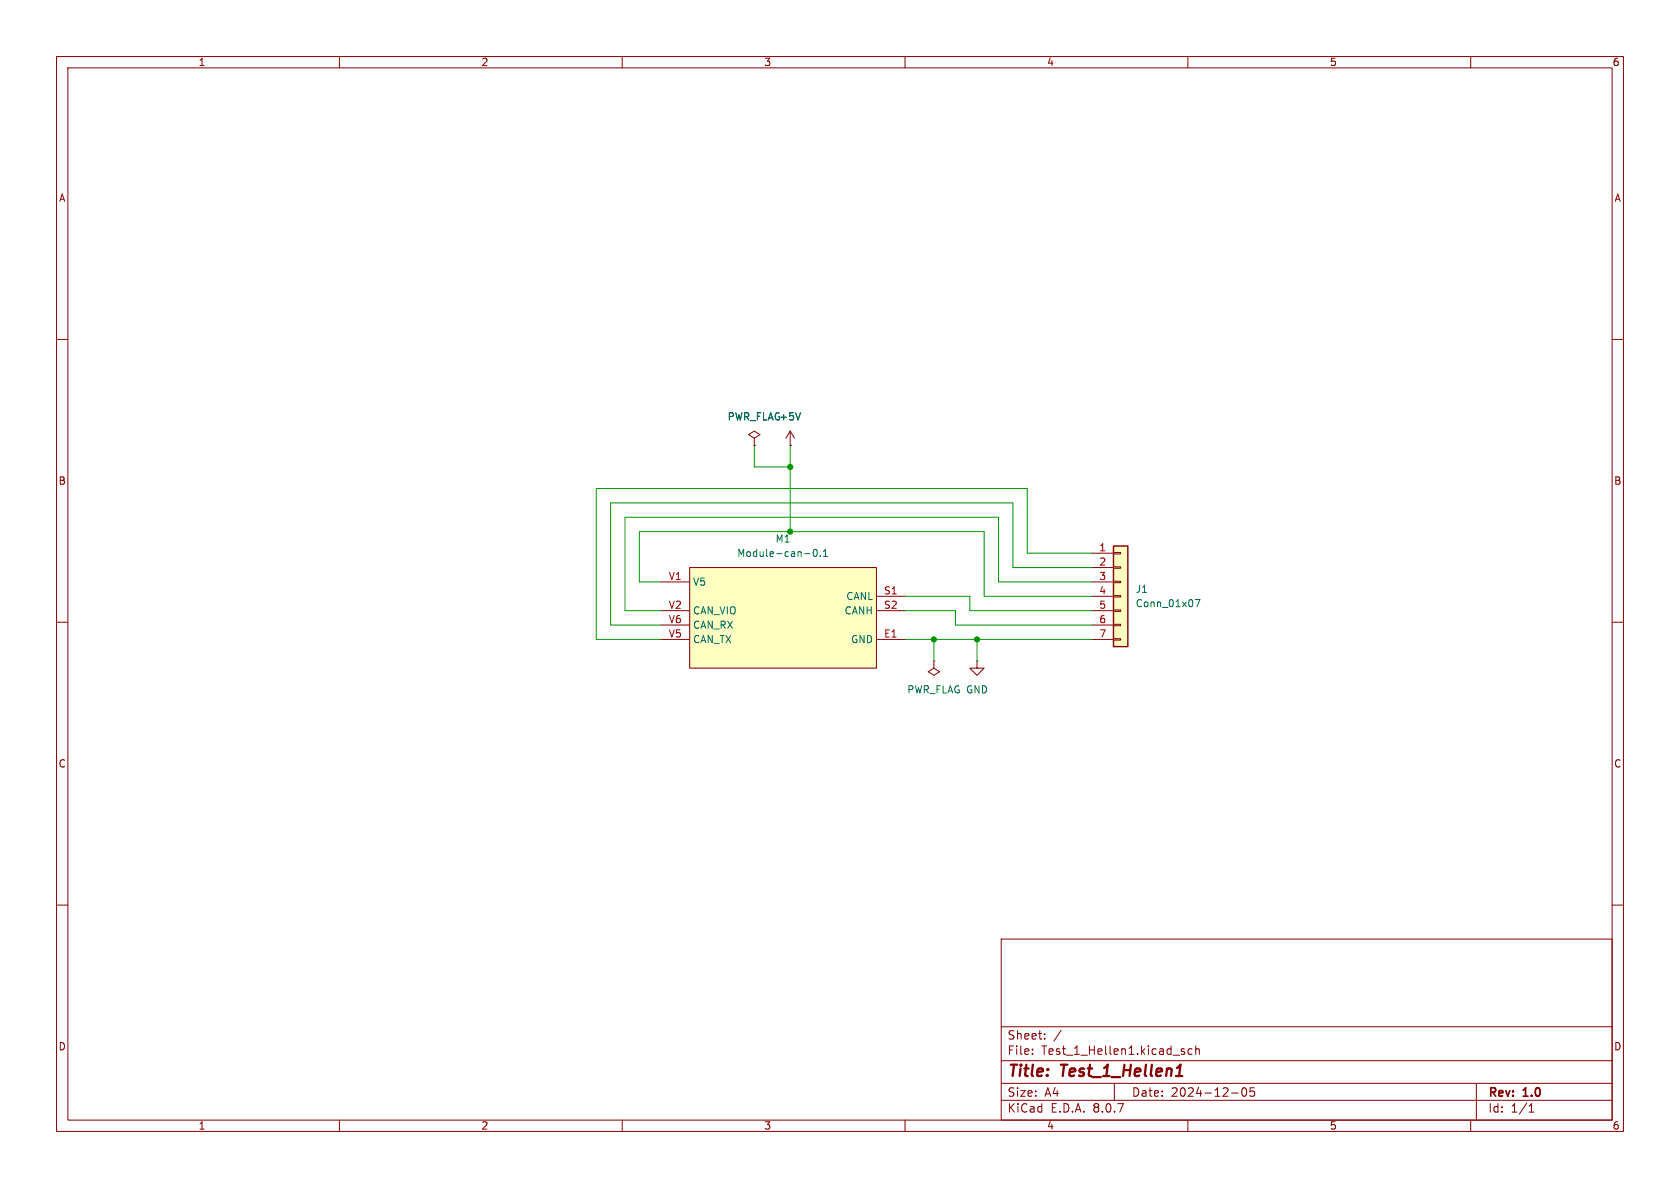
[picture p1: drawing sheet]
<svg xmlns="http://www.w3.org/2000/svg" width="297mm" height="210mm" viewBox="0 0 297 210" stroke-linecap="round" stroke-linejoin="round" font-family="sans-serif">
<g fill="none" stroke="#840000" stroke-width=".18">
<path d="M10 10h277v190h-277zM12 12h273v186h-273zM60 10v2M110 10v2M160 10v2M210 10v2M260 10v2M10 60h2M133.3 77.5l1.1-.7-1.1-.6-1 .6 1 .7v1.2M133.3 78.7h.1M139.7 78.7h.1M139.7 76.2l-.8 1.3"/>
<path d="M139.7 76.2v2.5M139.7 76.2l.8 1.3M285 60h2M10 110h2M165.1 116.8v1.3l1 .6-1 .7-1-.7 1-.6M165.1 116.8h.1M172.7 116.8v1.3h1.3l-1.3 1.3-1.3-1.3h1.3M172.7 116.8h.1M285 110h2M10 160h2M177 166h108v32h-108zM285 160h2"/>
<path d="M60 198v2M110 198v2M160 198v2M177 194.5h108M177 191.5h108M177 187.5h108M177 181.5h108M182.5 186.3v.1M182.5 185.5v.1M184.7 183.6v.1M184.7 182.8v.1M187.6 182.1l-1.3 2"/>
<path d="M197 191.5v3M209 185.9l.4 .1 .1 .2-.3 .2h-.2M209 185.4l.4 .1M210 198v2M210.7 185.5l-.4-.1-.3 .3v.4l.2 .2h.5M211.4 185.5l.2-.1 .4 .1v.9M211.4 184.9v1.5M217.7 193.2h1.2M219.7 192.4l.2-.1a.81 .81 0 0 1 .6 .6 .81 .81 0 0 1-.3 .8l-.2 .1a.81 .81 0 0 1-.3-1.4zM221.7 192.3h-.7v.7l.2-.1h.5l.1 .3-.1 .5-.2 .1-.5-.1M260 198v2M261 191.5v6.5"/>
<path d="M270.3 196.6h.9M270.3 195.5l.4-.4v1.5"/>
</g>
<path d="M207.9 190.2h1.1" fill="none" stroke="#840000" stroke-width=".4"/>
<path d="M141.5 73l-.4 1.2" fill="none" stroke="#006464" stroke-width=".18"/>
<path d="M121.9 100.3h33v17.8h-33z" fill="#ffffc2"/>
<path d="M116.8 113h5.1M116.8 108h5.1M116.8 102.9h5.1M116.8 110.5h5.1M121.9 100.3h33v17.8h-33zM154.9 113h5.1M154.9 105.4h5.1M154.9 108h5.1" fill="none" stroke="#840000" stroke-width=".18"/>
<path d="M142.2 97.9h1M143.9 97.2l.2-.1a.68 .68 0 0 1 .4 .6 .68 .68 0 0 1-.4 .7 .84 .84 0 0 1-.2-1.2zM145 98.2v.2M145.6 98.4h.7M145.6 97.5l.3-.4v1.3" fill="none" stroke="#006464" stroke-width=".18"/>
<path d="M196.8 96.5h2.6v17.8h-2.6z" fill="#ffffc2"/>
<g fill="none" stroke="#840000" stroke-width=".18">
<path d="M133.3 78.7h.1M139.7 78.7h.1M193 97.8h3.8M196.8 97.7h1.3v.2h-1.3zM193 100.3h3.8M193 102.9h3.8M193 105.4h3.8M193 108h3.8M193 110.5h3.8M193 113h3.8M196.8 112.9h1.3v.3h-1.3zM196.8 110.4h1.3v.2h-1.3z"/>
<path d="M196.8 107.8h1.3v.3h-1.3zM196.8 105.3h1.3v.2h-1.3zM196.8 102.7h1.3v.3h-1.3zM196.8 100.2h1.3v.3h-1.3z"/>
</g>
<path d="M196.8 96.5h2.6v17.8h-2.6z" fill="none" stroke="#840000" stroke-width=".25"/>
<path d="M141.5 73l-.4 1.2M211.3 106h.8l-.5 1.3" fill="none" stroke="#006464" stroke-width=".18"/>
<path d="M133.3 78.7v3.9h6.4M139.7 78.7v15.3M193 97.8h-11.4v-11.4h-76.2v26.6h11.4M116.8 102.9h-3.8v-8.9h61v11.4h19M160 108h8.9v2.5h24.1M160 105.4h11.4v2.6h21.6M160 113h33M165.1 113v3.8M172.7 113v3.8M193 102.9h-16.5v-11.5h-66v16.6h6.3M193 100.3h-13.9v-11.4h-71.2v21.6h8.9" fill="none" stroke="#009600" stroke-width=".18"/>
<g fill="#009600" stroke="#009600" stroke-width=".18">
<circle cx="165.1" cy="113" r=".46"/>
<circle cx="172.7" cy="113" r=".46"/>
<circle cx="139.7" cy="82.6" r=".46"/>
<circle cx="139.7" cy="94" r=".46"/>
</g>
<g font-size="2.8" fill="#840000">
<text x="178" y="190.9">Title:</text>
<text x="187.7" y="190.9">Test_1_Hellen1</text>
</g>
<g font-size="2.1" fill="#840000">
<text x="178" y="184">Sheet:</text>
<text x="178" y="186.7">File:</text>
<text x="184.1" y="186.7">Test_1_Hellen1.kicad_sch</text>
<text x="178" y="196.9">KiCad</text>
<text x="178" y="194.1">Size:</text>
<text x="184.7" y="194.1">A4</text>
<text x="185.7" y="196.9">E.D.A.</text>
<text x="193.3" y="196.9">8.0.7</text>
<text x="200" y="194.1">Date:</text>
<text x="207" y="194.1">2024-12-05</text>
<text x="263" y="194.3">Rev:</text>
<text x="263" y="196.9">Id:</text>
<text x="267.1" y="196.9">1/1</text>
<text x="269.4" y="194.3">1.0</text>
</g>
<g font-size="1.8" fill="#840000">
<text x="35" y="11.9">1</text>
<text x="85" y="11.9">2</text>
<text x="135" y="11.9">3</text>
<text x="185" y="11.9">4</text>
<text x="235" y="11.9">5</text>
<text x="285" y="11.9">6</text>
<text x="10.3" y="35.9">A</text>
<text x="285.3" y="35.9">A</text>
<text x="10.3" y="85.9">B</text>
<text x="285.3" y="85.9">B</text>
<text x="10.3" y="135.9">C</text>
<text x="285.3" y="135.9">C</text>
<text x="10.3" y="185.9">D</text>
<text x="285.3" y="185.9">D</text>
<text x="35" y="199.9">1</text>
<text x="85" y="199.9">2</text>
<text x="135" y="199.9">3</text>
<text x="185" y="199.9">4</text>
<text x="235" y="199.9">5</text>
<text x="285" y="199.9">6</text>
</g>
<g font-size="1.8" fill="#006464">
<text x="128.5" y="74.5">PWR_FLAG+5V</text>
<text x="130.2" y="98.7">Module-can-0.1</text>
<text x="137" y="96.1">M1</text>
<text x="122.4" y="103.7">V5</text>
<text x="149.5" y="106.3">CANL</text>
<text x="200.7" y="105">J1</text>
<text x="200.7" y="107.5">Conn_01x07</text>
<text x="122.4" y="108.8">CAN_VIO</text>
<text x="122.4" y="113.9">CAN_TX</text>
<text x="122.4" y="111.4">CAN_RX</text>
<text x="149.2" y="108.8">CANH</text>
<text x="150.4" y="113.9">GND</text>
<text x="160.3" y="122.8">PWR_FLAG GND</text>
</g>
<g font-size="1.8" fill="#a90000">
<text x="194.2" y="97.5">1</text>
<text x="194.2" y="100.1">2</text>
<text x="118.1" y="102.6">V1</text>
<text x="118.1" y="107.7">V2</text>
<text x="156.2" y="105.2">S1</text>
<text x="156.2" y="107.7">S2</text>
<text x="194.2" y="102.6">3</text>
<text x="194.2" y="105.2">4</text>
<text x="194.2" y="107.7">5</text>
<text x="118.1" y="112.8">V5</text>
<text x="118.1" y="110.2">V6</text>
<text x="156.2" y="112.8">E1</text>
<text x="194.2" y="110.2">6</text>
<text x="194.2" y="112.8">7</text>
</g>
</svg>
